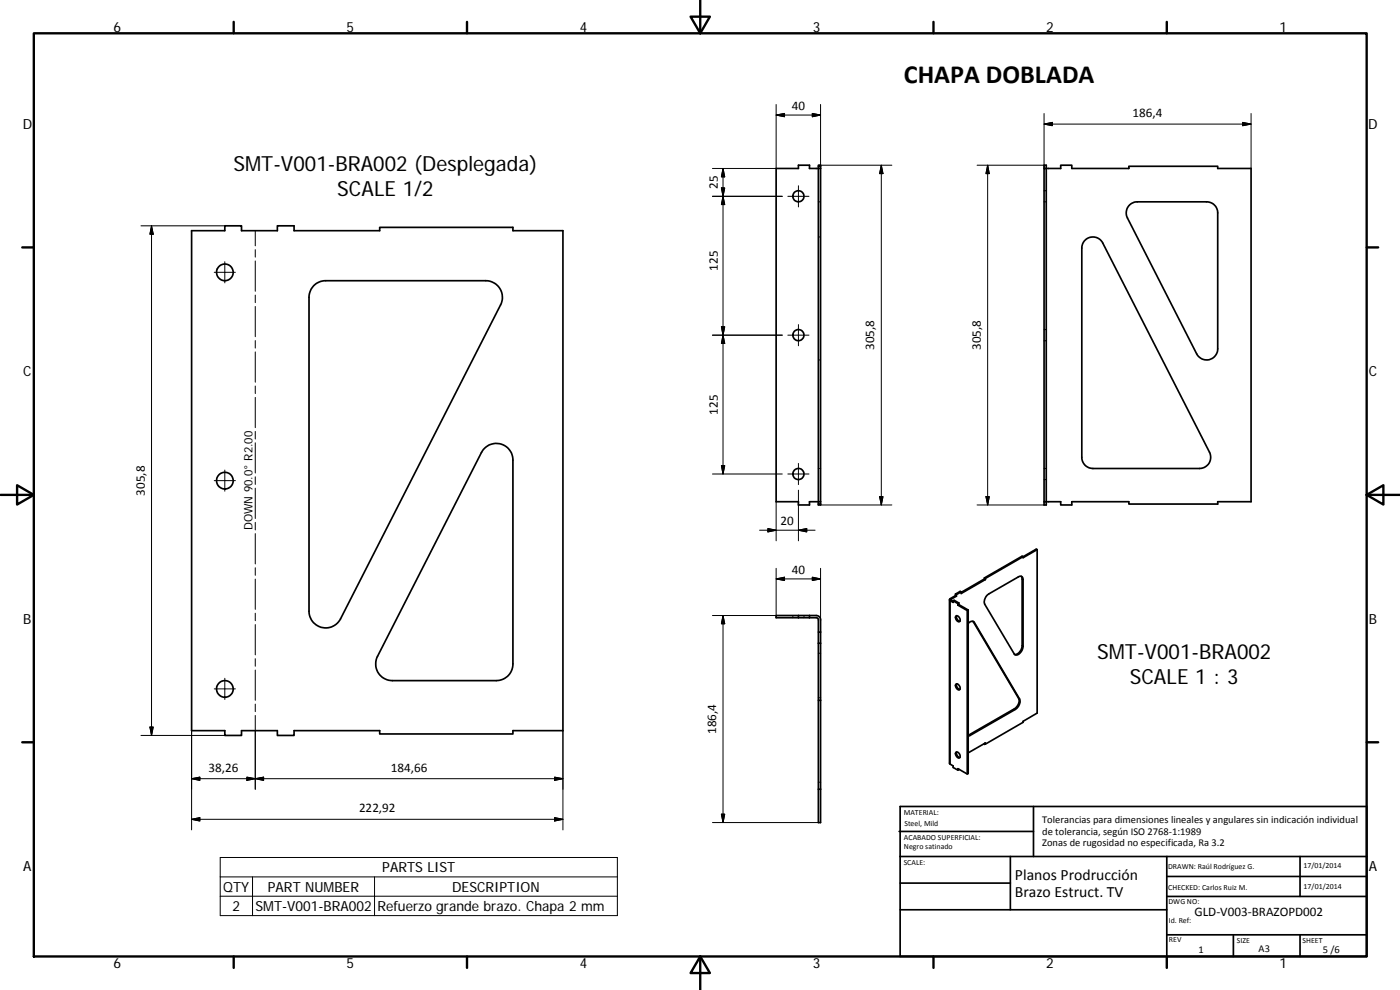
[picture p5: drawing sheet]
<svg xmlns="http://www.w3.org/2000/svg" width="420mm" height="297mm" viewBox="0 0 420 297" stroke-linecap="round" stroke-linejoin="round" font-family="sans-serif">
<g fill="none" stroke="#000" stroke-width=".36">
<path d="M313.3 57.2h.3M313.8 57.2h.2M245.6 71.1h.2M245.6 60.6h.2M246.1 71.1h.2M246.1 60.6h.2M313.3 60.6h.3M313.8 60.6h.2M313.3 98.9h.3M313.8 98.9h.2M245.6 108h.2M246.1 108h.2"/>
<path d="M313.3 102.2h.3M313.8 102.2h.2M245.6 140.6h.2M246.1 140.6h.2M313.3 140.6h.3M313.3 143.9h.3M313.8 140.6h.2M313.8 143.9h.2M285.2 179.6l.3 .2v.3l-.3 .2v49M306.8 173.7l.2 .2M237.9 184.7v.2M237.9 185.1v.2"/>
<path d="M241.3 184.7v.2M241.3 185.1v.2M245.6 196h.2M246.1 196h.2M292.1 186.6l.3 .2M306.8 193.7l.2 .2M245.6 209.3h.2M246.1 209.3h.2M304.5 212.7l.2 .2M305.7 209.6l.3 .1M245.6 234.7h.2M246.1 234.7h.2"/>
<path d="M290.8 220.5l.3 .2"/>
</g>
<g fill="none" stroke="#000" stroke-width=".51">
<path d="M245.6 49.9v-.3h.7v.3h-.7v.6M245.6 50.5h.7M245.6 50.5h-2.7v-.9h-3.3v.9h-6.7v100h6.7v1h3.3v-1h3.4M246.3 49.9v101.6h-.7v-101M313.3 50.5h5v-.9h3.4v.9h17.1v-.6h26.7v.6h10v100h-10v.7h-26.7v-.7h-17.1v1h-3.4v-1h-5zM313.3 50.5v-.9h.7v101.9h-.7v-1M57.5 69.2h10v-1.4h5v1.4h10.7v-1.4h5.1v1.4h25.7v-1h39.9v1h15v150h-15v1h-39.9v-1h-25.7v1.5h-5.1v-1.5h-10.7v1.5h-5v-1.5h-10zM325.7 72a3.3 3.3 0 0 1 5.3 .9l32 62.8a3.4 3.4 0 0 1-3 4.9h-32a3.3 3.3 0 0 1-3.3-3.4v-62.8l.2-1.3zM339 61.5l1.5-.9h.8h20.8a3.3 3.3 0 0 1 3.4 3.3v40.8a3.3 3.3 0 0 1-2.6 3.2 3.3 3.3 0 0 1-3.8-1.7l-20.7-40.8a3.3 3.3 0 0 1 .6-3.9zM94 85.9a5.1 5.1 0 0 1 3.8-1.7h48a5 5 0 0 1 4.4 7.3l-48 94.2a5 5 0 0 1-5.6 2.5 5 5 0 0 1-3.9-4.8v-94.2l.3-1.5zM145.4 134.5a5 5 0 0 1 5.5-1.1 5 5 0 0 1 3 4.6v61.2a5 5 0 0 1-5 5h-31.2a5 5 0 0 1-4.4-7.3l31.2-61.1zM245.6 151.2h.7"/>
<path d="M285 179.9v49.1l1.1 .8v.5l1.4 .8v-.5l2.8 1.6 .3-.1v-49.1M286.8 178.2l.2 .2M286.8 178.2v.5M286.8 178.7l.2 .2M286.8 178.7l-1.7 1-.1 .3 1.1 .7v-.4l1.4 .8M287 178.4v.5M287 178.9l-1.6 1 .7 .5M288.5 177.6l-.3-.2-1.4 .8M288.5 177.6l-1.5 .8M295.5 173.4l.2 .1M295.5 173.4v.3M295.5 173.7l.2 .2"/>
<path d="M295.5 173.7l-7 4M295.7 173.5v.4M295.7 173.9l-7.2 4.2v-.5M296.3 178.5l9.3-5.4a.85 .85 0 0 1 1-.1 .85 .85 0 0 1 .4 .9v20a2.44 2.44 0 0 1-2.4 2.6l-9.1-15.2a2.68 2.68 0 0 1 .8-2.8zM306.5 172.9l.3 .8v20a2.69 2.69 0 0 1-2.3 2.7M307 167l-11.3 6.5M307 167l-.2-.1-11.3 6.5M311.3 164.9l-.3-.1-4 2.2M311.3 164.9l-4.3 2.4v-.3M311.3 164.9v49.1l-4.3 2.4v.3l-11.3 6.6M239.6 184.7v.6M242.9 184.7v.6"/>
<path d="M245.6 193h.7M245.6 189.7v-3.7l-.5-.6-12.2-.1v-.6h12.1a1.3 1.3 0 0 1 1.3 1.3v60.8h-.7v-10M245.6 193v17.1M246.3 189.7h-.7v3.3M286.1 180.3l.2-.2 1.4 .8M286.9 184.8a1.09 1.09 0 0 1 1.1 .6 1.09 1.09 0 0 1-.1 1.2 1.23 1.23 0 0 1-1-1.8zM287.1 184.7a1.34 1.34 0 0 0 1 1.7M287.5 181.6l2.8 1.6M287.5 181.1v.5M287.7 180.9l-.2 .2M287.7 181.4l2.9 1.6M287.7 180.9v.5"/>
<path d="M287.7 181.4l-.2 .2M290.6 187.1a1.16 1.16 0 0 1 1.8-.3l13.6 22.9a2.8 2.8 0 0 1-1.3 3.2l-14.1 8M290.6 183l-.3 .2v49M292 186.4l13.7 23.2a2.75 2.75 0 0 1-1.2 3.1l-13.9 7.9M246.3 210.1h-.7v26.7M286.9 205.3a1.09 1.09 0 0 1 1.1 .5 1.09 1.09 0 0 1-.1 1.2 1.25 1.25 0 0 1-1-1.7zM287.1 205.2a1.35 1.35 0 0 0 1 1.6M245.6 236.8h.7M286.9 225.7a1.07 1.07 0 0 1 1.1 .5 1.07 1.07 0 0 1-.1 1.2 1.21 1.21 0 0 1-1-1.7zM287.1 225.6a1.32 1.32 0 0 0 1 1.7M287.7 230.8l-.2 .3M295.5 223.1l.2 .2v-.4l-5.1 3"/>
<path d="M269.8 249.5h40.4M270.1 257h140.1M270.1 242h140.1v45h-140.1zM303.2 257v16M310.2 242v15M350.2 257v30M390.2 257v12M270.1 273h80.1M270.1 265h33.1M350.2 269h60M350.2 263h60M350.2 280.5h60"/>
<path d="M370.2 280.5v6.5M390.2 280.5v6.5"/>
<circle cx="239.6" cy="58.9" r="1.67"/>
<circle cx="67.5" cy="81.7" r="2.5"/>
<circle cx="239.6" cy="100.6" r="1.68"/>
<circle cx="67.5" cy="144.2" r="2.5"/>
<circle cx="239.6" cy="142.2" r="1.68"/>
<circle cx="67.5" cy="206.7" r="2.5"/>
</g>
<g fill="none" stroke="#000" stroke-width=".3">
<path d="M232.9 34.5h13.4M232.9 34.5l2.5-.5v1zM232.9 31.3v19.2h-19.1M243.8 34l2.5 .5-2.5 .5zM246.3 31.3v19.2M313.3 34.1v16.4M313.3 37.2l2.5-.5v1zM313.3 37.2h62.2M372.9 36.7l2.6 .5-2.6 .5zM375.5 34.1v16.4M213.8 58.9h21M216.5 56.4h1l-.5 2.5z"/>
<path d="M217 50.5v91.7M217 58.9l.5 2.5h-1zM217 50.5l.5 2.6h-1zM236.4 58.9h6.4M239.6 55.7v6.4M245.6 49.6h22.1M264.5 49.6v101.9M264.5 49.6l.5 2.5h-1zM293.2 49.6h20.1M296.4 49.6v101.9M296.4 49.6l.5 2.5h-1zM42.3 67.8h25.2"/>
<path d="M45.5 67.8v152.9M45.5 67.8l.5 2.5h-1zM67.5 78.5v6.4M76.6 69.2v4.6M76.6 74.9v2.3M76.6 78.3v9.1M64.3 81.7h6.3M76.6 88.5v2.3M76.6 91.9v9.1M216.5 98h1l-.5 2.6zM239.6 97.4v6.3M76.6 102.2v2.2"/>
<path d="M76.6 105.6v9.1M76.6 115.8v2.3M76.6 119.2v9.1M213.8 100.6h21M217 100.6l.5 2.4h-1zM236.4 100.6h6.4M76.6 129.4v2.3M76.6 132.9v9M216.5 139.7h1l-.5 2.5zM239.6 139v6.4M64.3 144.2h6.3M67.5 141v6.4"/>
<path d="M76.6 143.1v2.3M76.6 146.5v9.1M76.6 156.7v2.3M213.8 142.2h21M228 159.1h16.6M230.5 158.6l2.4 .5-2.4 .5zM232.9 150.5v11.8M236.4 142.2h6.4M239.6 159.1l2.5-.5v1zM239.6 147.1v15.2M246.3 151.5h21.4M264 149h1l-.5 2.5z"/>
<path d="M293.2 151.5h20.1M295.9 149h1l-.5 2.5zM76.6 160.1v9.1M76.6 170.3v2.3M76.6 173.8v9M232.9 173.7h13.4M232.9 170.5v14.8M232.9 173.7l2.5-.5v1zM243.8 173.2l2.5 .5-2.5 .5zM246.3 170.5v15.5M76.6 184v2.2M76.6 187.4v9.1"/>
<path d="M76.6 197.6v2.3M213.8 184.7h19.1M217 184.7v62.1M217 184.7l.5 2.5h-1zM45 218.1h1l-.5 2.6zM57.5 219.2v29.8M64.3 206.7h6.3M67.5 203.5v6.4M76.6 201v9.1M76.6 211.2v2.3M76.6 214.7v22.1M168.9 219.2v29.8"/>
<path d="M42.3 220.7h25.2M57.5 233.6l2.5-.4v.9zM57.5 233.6h111.4M74.1 233.2l2.5 .4-2.5 .5zM76.6 233.6l2.5-.4v.9zM166.4 233.2l2.5 .4-2.5 .5zM57.5 245.8l2.5-.5v1zM57.5 245.8h111.4M66.1 257.3h119.2v17.4h-119.2zM166.4 245.3l2.5 .5-2.5 .5zM213.8 246.8h31.8M216.5 244.3h1l-.5 2.5z"/>
<path d="M66.1 263.1h119.2M66.1 268.9h119.2M75.8 263.1v11.6M112.4 263.1v11.6"/>
</g>
<circle cx="295.5" cy="223.1" r=".25" fill="#000"/>
<g fill="none" stroke="#000" stroke-width=".71">
<path d="M10.1 10h400.1v277h-400.1zM70.1 6.6v3.4M140.2 6.6v3.4M207.3 5h5.8l-2.9 5zM210.2 0v10M280.2 6.6v3.4M350.2 6.6v3.4M6.7 74.2h3.4M410.2 74.2h3.4M.2 148.5h9.9M5.1 145.6l5 2.9-5 2.9zM410.2 148.5l5-2.9v5.8z"/>
<path d="M410.2 148.5h9.9M6.7 222.7h3.4M410.2 222.7h3.4M70.1 287v3.4M140.2 287v3.4M210.2 287l2.9 5h-5.8zM210.2 287v10M280.2 287v3.4M350.2 287v3.4"/>
</g>
<g fill="#000" stroke="#000" stroke-width=".3">
<path d="M232.9 34.5l2.5-.5v1zM243.8 34l2.5 .5-2.5 .5zM313.3 37.2l2.5-.5v1zM372.9 36.7l2.6 .5-2.6 .5zM216.5 56.4h1l-.5 2.5zM217 50.5l.5 2.6h-1zM264.5 49.6l.5 2.5h-1zM296.4 49.6l.5 2.5h-1zM45.5 67.8l.5 2.5h-1zM217 58.9l.5 2.5h-1zM216.5 98h1l-.5 2.6zM217 100.6l.5 2.4h-1z"/>
<path d="M216.5 139.7h1l-.5 2.5zM230.5 158.6l2.4 .5-2.4 .5zM239.6 159.1l2.5-.5v1zM264 149h1l-.5 2.5zM295.9 149h1l-.5 2.5zM232.9 173.7l2.5-.5v1zM243.8 173.2l2.5 .5-2.5 .5zM217 184.7l.5 2.5h-1zM45 218.1h1l-.5 2.6zM57.5 233.6l2.5-.4v.9zM74.1 233.2l2.5 .4-2.5 .5zM76.6 233.6l2.5-.4v.9z"/>
<path d="M166.4 233.2l2.5 .4-2.5 .5zM57.5 245.8l2.5-.5v1zM166.4 245.3l2.5 .5-2.5 .5zM216.5 244.3h1l-.5 2.5z"/>
</g>
<text font-size="7.9" x="271.2" y="24.9">CHAPA DOBLADA</text>
<g font-size="6.3">
<text x="70" y="51.4">SMT-V001-BRA002 (Desplegada)</text>
<text x="101.2" y="58.9">SCALE 1/2</text>
<text x="329.2" y="197.7">SMT-V001-BRA002</text>
<text x="339.1" y="205.2">SCALE 1 : 3</text>
</g>
<g font-size="4.7">
<text x="304.6" y="263.9">Planos Prodrucción</text>
<text x="304.6" y="269.3">Brazo Estruct. TV</text>
</g>
<g font-size="4.2">
<text x="34" y="9.6">6</text>
<text x="104" y="9.6">5</text>
<text x="174" y="9.6">4</text>
<text x="244" y="9.6">3</text>
<text x="314" y="9.6">2</text>
<text x="384" y="9.6">1</text>
<text x="6.8" y="38.7">D</text>
<text x="410.6" y="38.7">D</text>
<text x="7" y="112.9">C</text>
<text x="410.8" y="112.9">C</text>
<text x="7" y="187.1">B</text>
<text x="410.8" y="187.1">B</text>
<text x="7" y="261.3">A</text>
<text x="114.7" y="261.7">PARTS LIST</text>
<text x="410.8" y="261.3">A</text>
<text x="67" y="267.5">QTY</text>
<text x="80.4" y="267.5">PART NUMBER</text>
<text x="135.7" y="267.5">DESCRIPTION</text>
<text x="69.8" y="273.3">2</text>
<text x="76.7" y="273.3">SMT-V001-BRA002</text>
<text x="113.3" y="273.4">Refuerzo grande brazo. Chapa 2 mm</text>
<text x="34" y="290.4">6</text>
<text x="104" y="290.4">5</text>
<text x="174" y="290.4">4</text>
<text x="244" y="290.4">3</text>
<text x="314" y="290.4">2</text>
<text x="384" y="290.4">1</text>
</g>
<g font-size="3.9">
<text x="237.6" y="33">40</text>
<text x="339.9" y="35.2">186,4</text>
<text x="215.4" y="56.7" transform="rotate(-90 215.4 56.7)">25</text>
<text x="215.4" y="81.2" transform="rotate(-90 215.4 81.2)">125</text>
<text x="262.4" y="105.1" transform="rotate(-90 262.4 105.1)">305,8</text>
<text x="294.3" y="105.1" transform="rotate(-90 294.3 105.1)">305,8</text>
<text x="215.4" y="124.4" transform="rotate(-90 215.4 124.4)">125</text>
<text x="43.4" y="148.7" transform="rotate(-90 43.4 148.7)">305,8</text>
<text x="234.3" y="157.5">20</text>
<text x="237.6" y="172.1">40</text>
<text x="214.9" y="220.2" transform="rotate(-90 214.9 220.2)">186,4</text>
<text x="62.6" y="231.6">38,26</text>
<text x="117.3" y="231.6">184,66</text>
<text x="107.7" y="243.8">222,92</text>
<text x="358.5" y="274.9">GLD‐V003‐BRAZOPD002</text>
</g>
<text font-size="3.5" x="75.8" y="159.1" transform="rotate(-90 75.8 159.1)">DOWN 90.0° R2.00</text>
<g font-size="3.1">
<text x="312.8" y="246.8">Tolerancias para dimensiones lineales y angulares sin indicación individual</text>
<text x="312.8" y="250.4">de tolerancia, según ISO 2768‐1:1989</text>
<text x="312.8" y="254">Zonas de rugosidad no especificada, Ra 3.2</text>
<text x="359.7" y="286">1</text>
<text x="377.7" y="285.6">A3</text>
<text x="397" y="285.9">5 /6</text>
</g>
<g font-size="2.4">
<text x="271.2" y="244.4">MATERIAL:</text>
<text x="271.3" y="251.9">ACABADO SUPERFICIAL:</text>
<text x="271.4" y="247.9">Steel, Mild</text>
<text x="271.3" y="254.6">Negro satinado</text>
<text x="271.2" y="259.7">SCALE:</text>
<text x="350.6" y="260.8">DRAWN: Raúl Rodríguez G.</text>
<text x="391.2" y="260.6">17/01/2014</text>
<text x="350.6" y="267">CHECKED: Carlos Ruiz M.</text>
<text x="391.2" y="266.6">17/01/2014</text>
<text x="350.7" y="271.4">DWG NO:</text>
<text x="350.8" y="276.8">Id. Ref:</text>
<text x="350.8" y="282.8">REV</text>
<text x="371.2" y="282.9">SIZE</text>
<text x="390.9" y="282.9">SHEET</text>
</g>
</svg>
